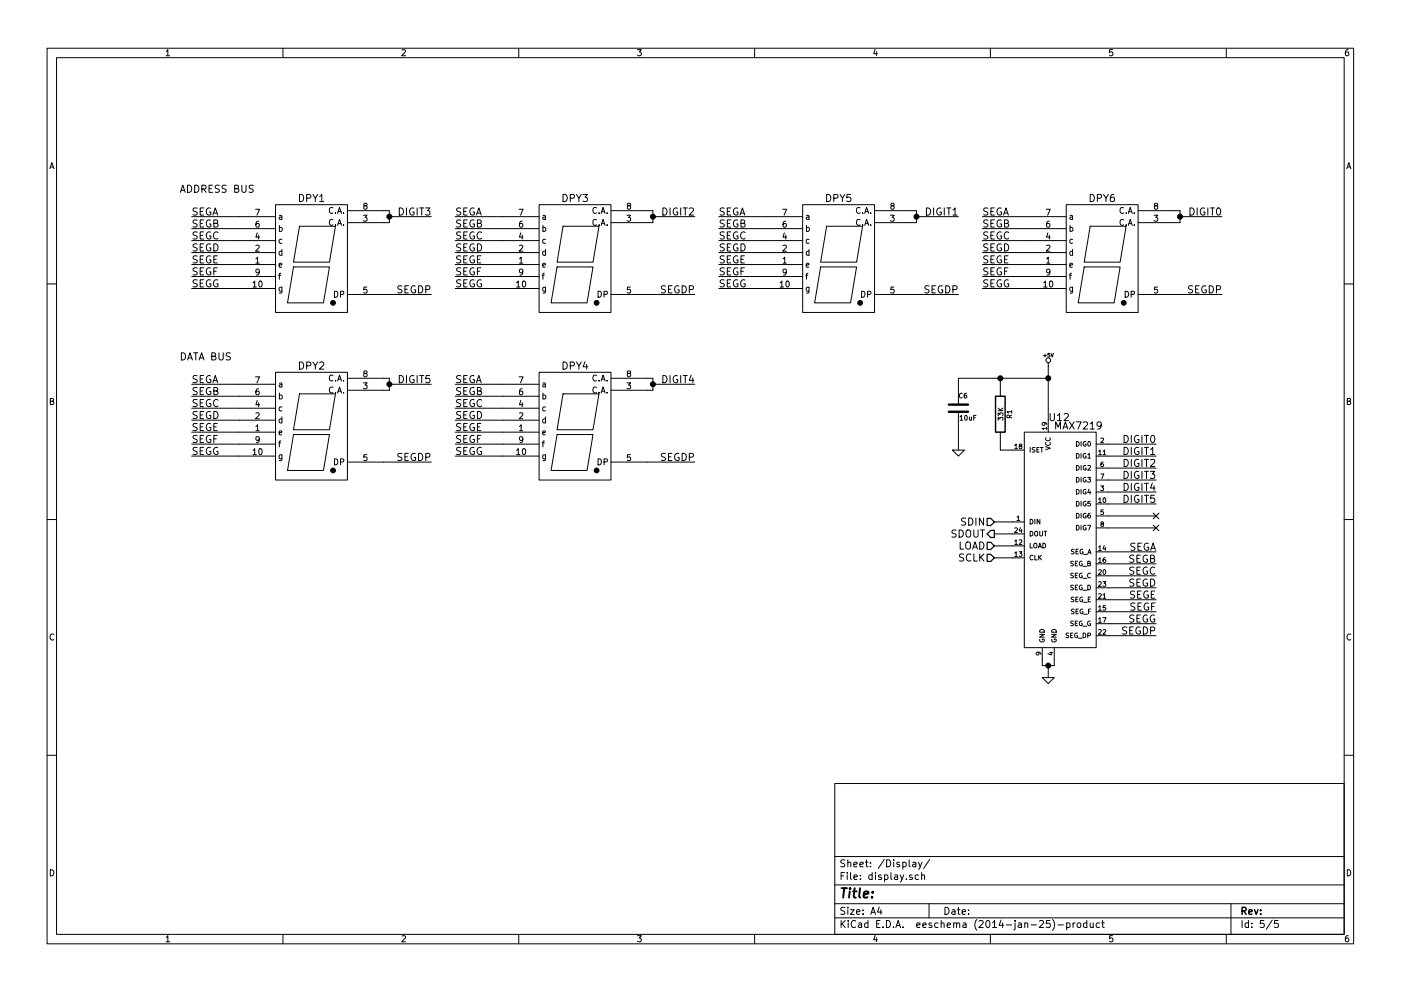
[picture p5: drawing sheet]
EESchema Schematic File Version 2
LIBS:power
LIBS:device
LIBS:transistors
LIBS:conn
LIBS:linear
LIBS:regul
LIBS:74xx
LIBS:cmos4000
LIBS:adc-dac
LIBS:memory
LIBS:xilinx
LIBS:special
LIBS:microcontrollers
LIBS:dsp
LIBS:microchip
LIBS:analog_switches
LIBS:motorola
LIBS:texas
LIBS:intel
LIBS:audio
LIBS:interface
LIBS:digital-audio
LIBS:philips
LIBS:display
LIBS:cypress
LIBS:siliconi
LIBS:opto
LIBS:atmel
LIBS:contrib
LIBS:valves
LIBS:IC_raspberry
LIBS:IHE
LIBS:w_logic
LIBS:monitor-board-cache
EELAYER 24 0
EELAYER END
$Descr A4 11693 8268
encoding utf-8
Sheet 5 5
Title ""
Date ""
Rev ""
Comp ""
Comment1 ""
Comment2 ""
Comment3 ""
Comment4 ""
$EndDescr
$Comp
L 7SEGMENTS DPY1
U 1 1
P 2600 2200
F 0 "DPY1" H 2600 2750 60  0000 C CNN
F 1 "7SEGMENTS" H 2600 1750 60  0001 C CNN
F 2 "" H 2600 2200 60  0000 C CNN
F 3 "" H 2600 2200 60  0000 C CNN
	1    2600 2200
	1    0    0    -1  
$EndComp
Wire Wire Line
	3200 1750 3250 1750
Wire Wire Line
	3250 1750 3250 1850
Wire Wire Line
	3250 1850 3200 1850
Wire Wire Line
	3250 1800 3600 1800
Connection ~ 3250 1800
Text Label 3600 1800 2    60   ~ 0
DIGIT3
Text Label 1600 1800 0    60   ~ 0
SEGA
Wire Wire Line
	2000 1800 1600 1800
Text Label 1600 1900 0    60   ~ 0
SEGB
Wire Wire Line
	2000 1900 1600 1900
Text Label 1600 2000 0    60   ~ 0
SEGC
Wire Wire Line
	2000 2000 1600 2000
Text Label 1600 2100 0    60   ~ 0
SEGD
Wire Wire Line
	2000 2100 1600 2100
Text Label 1600 2200 0    60   ~ 0
SEGE
Wire Wire Line
	2000 2200 1600 2200
Text Label 1600 2300 0    60   ~ 0
SEGF
Wire Wire Line
	2000 2300 1600 2300
Text Label 1600 2400 0    60   ~ 0
SEGG
Wire Wire Line
	2000 2400 1600 2400
Text Label 3600 2450 2    60   ~ 0
SEGDP
Wire Wire Line
	3200 2450 3600 2450
$Comp
L 7SEGMENTS DPY3
U 1 1
P 4800 2200
F 0 "DPY3" H 4800 2750 60  0000 C CNN
F 1 "7SEGMENTS" H 4800 1750 60  0001 C CNN
F 2 "" H 4800 2200 60  0000 C CNN
F 3 "" H 4800 2200 60  0000 C CNN
	1    4800 2200
	1    0    0    -1  
$EndComp
Wire Wire Line
	5400 1750 5450 1750
Wire Wire Line
	5450 1750 5450 1850
Wire Wire Line
	5450 1850 5400 1850
Wire Wire Line
	5450 1800 5800 1800
Connection ~ 5450 1800
Text Label 5800 1800 2    60   ~ 0
DIGIT2
Text Label 3800 1800 0    60   ~ 0
SEGA
Wire Wire Line
	4200 1800 3800 1800
Text Label 3800 1900 0    60   ~ 0
SEGB
Wire Wire Line
	4200 1900 3800 1900
Text Label 3800 2000 0    60   ~ 0
SEGC
Wire Wire Line
	4200 2000 3800 2000
Text Label 3800 2100 0    60   ~ 0
SEGD
Wire Wire Line
	4200 2100 3800 2100
Text Label 3800 2200 0    60   ~ 0
SEGE
Wire Wire Line
	4200 2200 3800 2200
Text Label 3800 2300 0    60   ~ 0
SEGF
Wire Wire Line
	4200 2300 3800 2300
Text Label 3800 2400 0    60   ~ 0
SEGG
Wire Wire Line
	4200 2400 3800 2400
Text Label 5800 2450 2    60   ~ 0
SEGDP
Wire Wire Line
	5400 2450 5800 2450
$Comp
L 7SEGMENTS DPY5
U 1 1
P 7000 2200
F 0 "DPY5" H 7000 2750 60  0000 C CNN
F 1 "7SEGMENTS" H 7000 1750 60  0001 C CNN
F 2 "" H 7000 2200 60  0000 C CNN
F 3 "" H 7000 2200 60  0000 C CNN
	1    7000 2200
	1    0    0    -1  
$EndComp
Wire Wire Line
	7600 1750 7650 1750
Wire Wire Line
	7650 1750 7650 1850
Wire Wire Line
	7650 1850 7600 1850
Wire Wire Line
	7650 1800 8000 1800
Connection ~ 7650 1800
Text Label 8000 1800 2    60   ~ 0
DIGIT1
Text Label 6000 1800 0    60   ~ 0
SEGA
Wire Wire Line
	6400 1800 6000 1800
Text Label 6000 1900 0    60   ~ 0
SEGB
Wire Wire Line
	6400 1900 6000 1900
Text Label 6000 2000 0    60   ~ 0
SEGC
Wire Wire Line
	6400 2000 6000 2000
Text Label 6000 2100 0    60   ~ 0
SEGD
Wire Wire Line
	6400 2100 6000 2100
Text Label 6000 2200 0    60   ~ 0
SEGE
Wire Wire Line
	6400 2200 6000 2200
Text Label 6000 2300 0    60   ~ 0
SEGF
Wire Wire Line
	6400 2300 6000 2300
Text Label 6000 2400 0    60   ~ 0
SEGG
Wire Wire Line
	6400 2400 6000 2400
Text Label 8000 2450 2    60   ~ 0
SEGDP
Wire Wire Line
	7600 2450 8000 2450
$Comp
L 7SEGMENTS DPY6
U 1 1
P 9200 2200
F 0 "DPY6" H 9200 2750 60  0000 C CNN
F 1 "7SEGMENTS" H 9200 1750 60  0001 C CNN
F 2 "" H 9200 2200 60  0000 C CNN
F 3 "" H 9200 2200 60  0000 C CNN
	1    9200 2200
	1    0    0    -1  
$EndComp
Wire Wire Line
	9800 1750 9850 1750
Wire Wire Line
	9850 1750 9850 1850
Wire Wire Line
	9850 1850 9800 1850
Wire Wire Line
	9850 1800 10200 1800
Connection ~ 9850 1800
Text Label 10200 1800 2    60   ~ 0
DIGIT0
Text Label 8200 1800 0    60   ~ 0
SEGA
Wire Wire Line
	8600 1800 8200 1800
Text Label 8200 1900 0    60   ~ 0
SEGB
Wire Wire Line
	8600 1900 8200 1900
Text Label 8200 2000 0    60   ~ 0
SEGC
Wire Wire Line
	8600 2000 8200 2000
Text Label 8200 2100 0    60   ~ 0
SEGD
Wire Wire Line
	8600 2100 8200 2100
Text Label 8200 2200 0    60   ~ 0
SEGE
Wire Wire Line
	8600 2200 8200 2200
Text Label 8200 2300 0    60   ~ 0
SEGF
Wire Wire Line
	8600 2300 8200 2300
Text Label 8200 2400 0    60   ~ 0
SEGG
Wire Wire Line
	8600 2400 8200 2400
Text Label 10200 2450 2    60   ~ 0
SEGDP
Wire Wire Line
	9800 2450 10200 2450
$Comp
L 7SEGMENTS DPY2
U 1 1
P 2600 3600
F 0 "DPY2" H 2600 4150 60  0000 C CNN
F 1 "7SEGMENTS" H 2600 3150 60  0001 C CNN
F 2 "" H 2600 3600 60  0000 C CNN
F 3 "" H 2600 3600 60  0000 C CNN
	1    2600 3600
	1    0    0    -1  
$EndComp
Wire Wire Line
	3200 3150 3250 3150
Wire Wire Line
	3250 3150 3250 3250
Wire Wire Line
	3250 3250 3200 3250
Wire Wire Line
	3250 3200 3600 3200
Connection ~ 3250 3200
Text Label 3600 3200 2    60   ~ 0
DIGIT5
Text Label 1600 3200 0    60   ~ 0
SEGA
Wire Wire Line
	2000 3200 1600 3200
Text Label 1600 3300 0    60   ~ 0
SEGB
Wire Wire Line
	2000 3300 1600 3300
Text Label 1600 3400 0    60   ~ 0
SEGC
Wire Wire Line
	2000 3400 1600 3400
Text Label 1600 3500 0    60   ~ 0
SEGD
Wire Wire Line
	2000 3500 1600 3500
Text Label 1600 3600 0    60   ~ 0
SEGE
Wire Wire Line
	2000 3600 1600 3600
Text Label 1600 3700 0    60   ~ 0
SEGF
Wire Wire Line
	2000 3700 1600 3700
Text Label 1600 3800 0    60   ~ 0
SEGG
Wire Wire Line
	2000 3800 1600 3800
Text Label 3600 3850 2    60   ~ 0
SEGDP
Wire Wire Line
	3200 3850 3600 3850
$Comp
L 7SEGMENTS DPY4
U 1 1
P 4800 3600
F 0 "DPY4" H 4800 4150 60  0000 C CNN
F 1 "7SEGMENTS" H 4800 3150 60  0001 C CNN
F 2 "" H 4800 3600 60  0000 C CNN
F 3 "" H 4800 3600 60  0000 C CNN
	1    4800 3600
	1    0    0    -1  
$EndComp
Wire Wire Line
	5400 3150 5450 3150
Wire Wire Line
	5450 3150 5450 3250
Wire Wire Line
	5450 3250 5400 3250
Wire Wire Line
	5450 3200 5800 3200
Connection ~ 5450 3200
Text Label 5800 3200 2    60   ~ 0
DIGIT4
Text Label 3800 3200 0    60   ~ 0
SEGA
Wire Wire Line
	4200 3200 3800 3200
Text Label 3800 3300 0    60   ~ 0
SEGB
Wire Wire Line
	4200 3300 3800 3300
Text Label 3800 3400 0    60   ~ 0
SEGC
Wire Wire Line
	4200 3400 3800 3400
Text Label 3800 3500 0    60   ~ 0
SEGD
Wire Wire Line
	4200 3500 3800 3500
Text Label 3800 3600 0    60   ~ 0
SEGE
Wire Wire Line
	4200 3600 3800 3600
Text Label 3800 3700 0    60   ~ 0
SEGF
Wire Wire Line
	4200 3700 3800 3700
Text Label 3800 3800 0    60   ~ 0
SEGG
Wire Wire Line
	4200 3800 3800 3800
Text Label 5800 3850 2    60   ~ 0
SEGDP
Wire Wire Line
	5400 3850 5800 3850
$Comp
L MAX7219 U12
U 1 1
P 8850 4500
F 0 "U12" H 8840 5520 60  0000 C CNN
F 1 "MAX7219" H 9000 5450 60  0000 C CNN
F 2 "" H 8750 4500 60  0000 C CNN
F 3 "" H 8750 4500 60  0000 C CNN
	1    8850 4500
	1    0    0    -1  
$EndComp
Wire Wire Line
	8700 5500 8700 5550
Wire Wire Line
	8700 5550 8800 5550
Wire Wire Line
	8800 5550 8800 5500
Wire Wire Line
	8750 5550 8750 5650
Connection ~ 8750 5550
$Comp
L GND #PWR47
U 1 1
P 8750 5650
F 0 "#PWR47" H 8750 5650 30  0001 C CNN
F 1 "GND" H 8750 5580 30  0001 C CNN
F 2 "" H 8750 5650 60  0000 C CNN
F 3 "" H 8750 5650 60  0000 C CNN
	1    8750 5650
	1    0    0    -1  
$EndComp
$Comp
L +5V #PWR46
U 1 1
P 8750 3050
F 0 "#PWR46" H 8750 3140 20  0001 C CNN
F 1 "+5V" H 8750 3140 30  0000 C CNN
F 2 "" H 8750 3050 60  0000 C CNN
F 3 "" H 8750 3050 60  0000 C CNN
	1    8750 3050
	1    0    0    -1  
$EndComp
Wire Wire Line
	8750 3050 8750 3500
Wire Wire Line
	9650 3700 9250 3700
Text Label 9650 3700 2    60   ~ 0
DIGIT0
Wire Wire Line
	9650 3800 9250 3800
Text Label 9650 3800 2    60   ~ 0
DIGIT1
Wire Wire Line
	9650 3900 9250 3900
Text Label 9650 3900 2    60   ~ 0
DIGIT2
Wire Wire Line
	9650 4000 9250 4000
Text Label 9650 4000 2    60   ~ 0
DIGIT3
Wire Wire Line
	9650 4100 9250 4100
Text Label 9650 4100 2    60   ~ 0
DIGIT4
Wire Wire Line
	9650 4200 9250 4200
Text Label 9650 4200 2    60   ~ 0
DIGIT5
Wire Wire Line
	9650 4300 9250 4300
Wire Wire Line
	9650 4400 9250 4400
$Comp
L R R1
U 1 1
P 8350 3450
F 0 "R1" V 8430 3450 40  0000 C CNN
F 1 "33K" V 8357 3451 40  0000 C CNN
F 2 "" V 8280 3450 30  0000 C CNN
F 3 "" H 8350 3450 30  0000 C CNN
	1    8350 3450
	1    0    0    -1  
$EndComp
Wire Wire Line
	8350 3200 8350 3150
Wire Wire Line
	8000 3150 8750 3150
Connection ~ 8750 3150
Wire Wire Line
	8350 3700 8350 3750
Wire Wire Line
	8350 3750 8450 3750
Text Label 9650 4600 2    60   ~ 0
SEGA
Wire Wire Line
	9250 4600 9650 4600
Text Label 9650 4700 2    60   ~ 0
SEGB
Wire Wire Line
	9250 4700 9650 4700
Text Label 9650 4800 2    60   ~ 0
SEGC
Wire Wire Line
	9250 4800 9650 4800
Text Label 9650 4900 2    60   ~ 0
SEGD
Wire Wire Line
	9250 4900 9650 4900
Text Label 9650 5000 2    60   ~ 0
SEGE
Wire Wire Line
	9250 5000 9650 5000
Text Label 9650 5100 2    60   ~ 0
SEGF
Wire Wire Line
	9250 5100 9650 5100
Text Label 9650 5200 2    60   ~ 0
SEGG
Wire Wire Line
	9250 5200 9650 5200
Text Label 9650 5300 2    60   ~ 0
SEGDP
Wire Wire Line
	9250 5300 9650 5300
Wire Wire Line
	8300 4350 8450 4350
Wire Wire Line
	8450 4450 8300 4450
Wire Wire Line
	8300 4550 8450 4550
Wire Wire Line
	8300 4650 8450 4650
Text HLabel 8300 4350 0    60   Input ~ 0
SDIN
Text HLabel 8300 4450 0    60   Output ~ 0
SDOUT
Text HLabel 8300 4550 0    60   Input ~ 0
LOAD
Text HLabel 8300 4650 0    60   Input ~ 0
SCLK
Text Notes 1500 1600 0    60   ~ 0
ADDRESS BUS
Text Notes 1500 3000 0    60   ~ 0
DATA BUS
$Comp
L C C6
U 1 1
P 8000 3400
F 0 "C6" H 8000 3500 40  0000 L CNN
F 1 "10uF" H 8006 3315 40  0000 L CNN
F 2 "" H 8038 3250 30  0000 C CNN
F 3 "" H 8000 3400 60  0000 C CNN
	1    8000 3400
	1    0    0    -1  
$EndComp
$Comp
L GND #PWR45
U 1 1
P 8000 3750
F 0 "#PWR45" H 8000 3750 30  0001 C CNN
F 1 "GND" H 8000 3680 30  0001 C CNN
F 2 "" H 8000 3750 60  0000 C CNN
F 3 "" H 8000 3750 60  0000 C CNN
	1    8000 3750
	1    0    0    -1  
$EndComp
Wire Wire Line
	8000 3600 8000 3750
Wire Wire Line
	8000 3150 8000 3200
Connection ~ 8350 3150
NoConn ~ 9650 4300
NoConn ~ 9650 4400
$EndSCHEMATC
